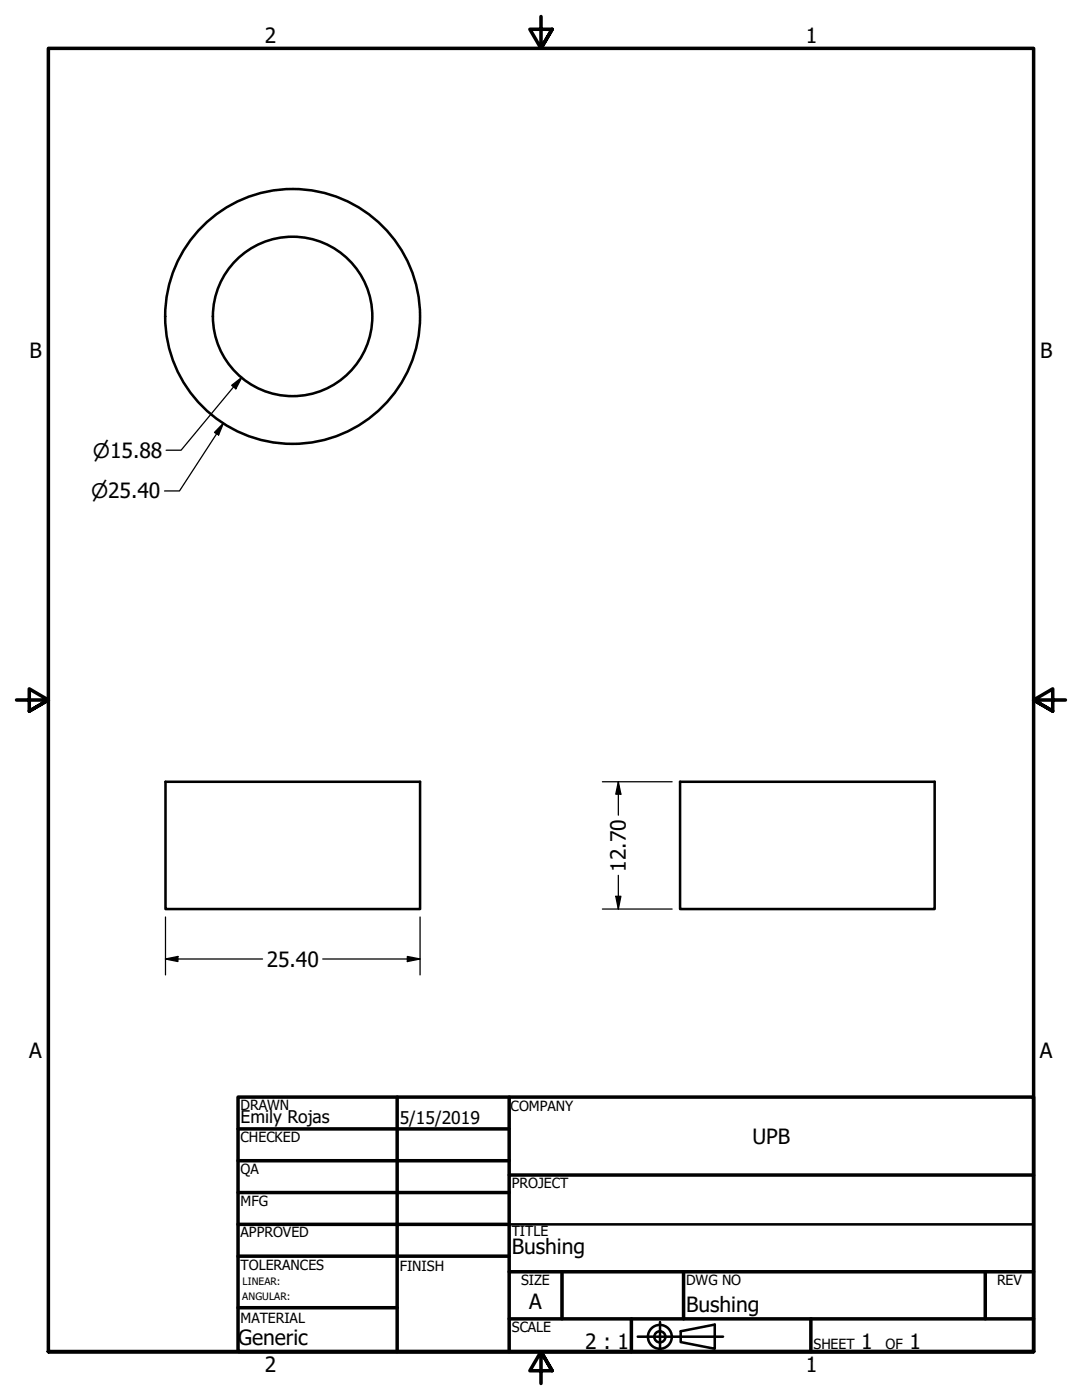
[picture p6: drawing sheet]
<svg xmlns="http://www.w3.org/2000/svg" width="216mm" height="279mm" viewBox="0 0 216 279" stroke-linecap="round" stroke-linejoin="round" font-family="sans-serif">
<!-- layer: Visible (ANSI) -->
<g fill="none" stroke="#000" stroke-width=".51">
<path d="M33 156h50.8v25.4h-50.8zM135.7 156h50.8v25.4h-50.8z"/>
<circle cx="58.4" cy="63.2" r="15.9"/>
<circle cx="58.4" cy="63.2" r="25.4"/>
</g>
<!-- layer: Border (ANSI) -->
<g fill="none" stroke="#000" stroke-width=".7">
<path d="M107.9 3.3v6.4l-2.2-3.9h4.5l-2.3 3.9 2.3-3.9M3.3 139.7h6.4l-3.9-2.2v4.4l3.9-2.2-3.9 2.2M212.6 139.7h-6.4l3.9-2.2v4.4l-3.9-2.2 3.9 2.2M47.5 218.9h158.7v50.8h-158.7zM79.2 218.9v50.8M101.6 218.9v50.8M47.5 225.3h54.1M47.5 231.6h54.1M47.5 238h54.1M101.6 234.5h104.6M47.5 244.3h54.1M47.5 250.7h54.1"/>
<path d="M101.6 253.8h104.6M112.1 253.8v9.4M136.4 253.8v9.4M196.6 253.8v9.4M9.7 269.7v-260h196.5v260h-196.5h196.5M47.5 261h31.7M101.6 263.2h104.6M110.2 273.6l-2.3-3.9 2.3 3.9h-4.5l2.2-3.9v6.4M126 263.2v6.5M161.8 263.2v6.5"/>
</g>
<!-- layer: Title (ANSI) -->
<g fill="none" stroke="#000" stroke-width=".51">
<path d="M101.6 244.3h104.6M127.3 266.8h17M131.7 263.8v5.6M135.8 265.7l6.8-1.3v4.8l-6.8-1.4z"/>
<circle cx="131.7" cy="266.8" r="2.38"/>
<circle cx="131.7" cy="266.8" r="1.11"/>
</g>
<!-- layer: Dimension (ANSI) -->
<g fill="none" stroke="#000" stroke-width=".25">
<path d="M46.2 76.9l2.1-1.6-1.2 2.3zM48.3 75.3l-12.2 14.6h-3M44.6 84.5l-1 2.3-.8-.5zM44.6 84.5l-8.8 13.5h-3M120.2 156h13.9M123.4 156l.5 2.5h-1zM123.4 156v6.7M122.9 178.9h1l-.5 2.5zM123.4 174.7v6.7M33 191.4l2.5-.5v1zM33 191.4h19.4M33 183v11.6"/>
<path d="M64.4 191.4h19.4M81.3 190.9l2.5 .5-2.5 .5zM83.8 183v11.6M120.2 181.4h13.9"/>
</g>
<g fill="#000">
<path d="M46.2 76.9l2.1-1.6-1.2 2.3z" fill-rule="evenodd"/>
<path d="M44.6 84.5l-1 2.3-.8-.5z" fill-rule="evenodd"/>
<path d="M123.4 156l.5 2.5h-1z" fill-rule="evenodd"/>
<path d="M122.9 178.9h1l-.5 2.5z" fill-rule="evenodd"/>
<path d="M33 191.4l2.5-.5v1z" fill-rule="evenodd"/>
<path d="M81.3 190.9l2.5 .5-2.5 .5z" fill-rule="evenodd"/>
</g>
<g font-size="4.2">
<text x="52.8" y="8.6">2</text>
<text x="160.8" y="8.6">1</text>
<text x="5.9" y="71.4">B</text>
<text x="207.6" y="71.4">B</text>
<text x="124.9" y="173.9" transform="rotate(-90 124.9 173.9)">12.70</text>
<text x="53.2" y="192.9">25.40</text>
<text x="5.8" y="211.1">A</text>
<text x="207.5" y="211.1">A</text>
<text x="150.2" y="228.2">UPB</text>
<text x="102.1" y="250.3">Bushing</text>
<text x="105.6" y="261.3">A</text>
<text x="136.9" y="261.9">Bushing</text>
<text x="47.5" y="268.4">Generic</text>
<text x="116.8" y="269.2">2 : 1</text>
<text x="171.8" y="269.2">1</text>
<text x="181.5" y="269.2">1</text>
<text x="52.8" y="273.8">2</text>
<text x="160.8" y="273.8">1</text>
</g>
<g font-size="4">
<text x="18.5" y="91.3">⌀15.88</text>
<text x="18.2" y="99.4">⌀25.40</text>
</g>
<g font-size="3.5">
<text x="48" y="224.1">Emily Rojas</text>
<text x="79.8" y="224.2">5/15/2019</text>
</g>
<g font-size="2.8">
<text x="48" y="221.5">DRAWN</text>
<text x="101.9" y="221.7">COMPANY</text>
<text x="48" y="227.9">CHECKED</text>
<text x="48" y="234.3">QA</text>
<text x="102.1" y="237.1">PROJECT</text>
<text x="48" y="240.6">MFG</text>
<text x="48" y="247">APPROVED</text>
<text x="102.1" y="246.7">TITLE</text>
<text x="48" y="253.4">TOLERANCES</text>
<text x="79.8" y="253.6">FINISH</text>
<text x="104" y="256.4">SIZE</text>
<text x="136.9" y="256.4">DWG NO</text>
<text x="198.9" y="256.3">REV</text>
<text x="48" y="264.1">MATERIAL</text>
<text x="102.1" y="265.8">SCALE</text>
<text x="162.3" y="269.2">SHEET</text>
<text x="176.7" y="269.2">OF</text>
</g>
<g font-size="2">
<text x="48.4" y="256.5">LINEAR:</text>
<text x="48.3" y="259.5">ANGULAR:</text>
</g>
</svg>
